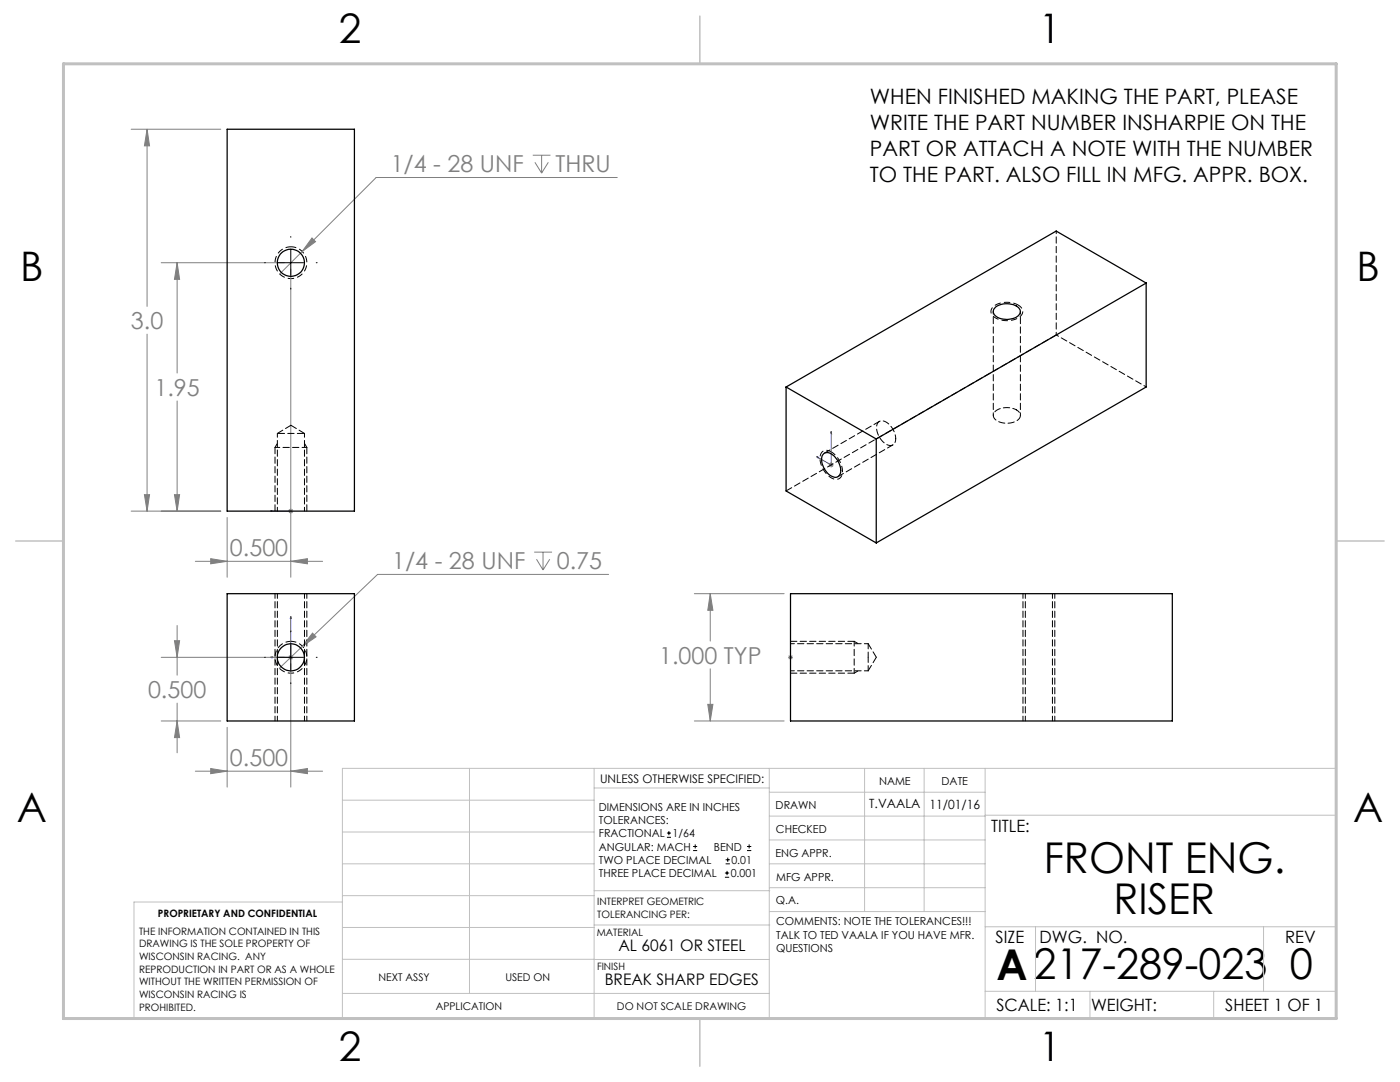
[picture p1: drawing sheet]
<svg xmlns="http://www.w3.org/2000/svg" width="279mm" height="216mm" viewBox="0 0 279 216" stroke-linecap="round" stroke-linejoin="round" font-family="sans-serif">
<g fill="none" stroke="#808080" stroke-width=".2">
<path d="M26.2 25.8h17.9M29.4 25.8l.4 3.3h-1zM29.4 25.8v35.3M106.3 31h3.6M106.8 32.4l1.3 2.1M108.1 31v3.5M109.4 32.4l-1.3 2.1M123.2 35.4h-48.1l-19.3 19.3M32.2 52.4h24.6M35.3 52.4l.5 3.3h-1zM35.3 52.4v22M58 53.7v61.5"/>
<path d="M62.3 47.5l.7 .7-2.7 2zM29.4 66.7v35.3M28.8 98.7h1l-.4 3.3zM34.8 98.7h1l-.5 3.3zM35.3 80v22M165.4 92.8h1M165.5 92.4l.7 .7M165.9 92.3v1M166.2 92.4l-.7 .7M26.2 102h17.9M39 112h25.4M42.1 111.5l3.2 .5-3.2 .5z"/>
<path d="M45.3 103.3v11.9M57.5 102h1M57.7 101.6l.7 .7M58 112l3.3-.5v1zM58.4 101.6l-.7 .7M106.6 110.2h3.6M107.1 111.6l1.3 2.1M108.4 110.2v3.5M109.7 111.6l-1.3 2.1M121.5 114.6h-46.1l-19.7 18.7M138.6 118.5h17.9M141.7 118.5l.6 3.3h-1z"/>
<path d="M141.7 118.5v9.4M32.2 131.2h24.6M34.8 127.8h1l-.5 3.4zM35.3 124.8v9.9M57.5 131.2h1M57.7 130.8l.7 .7M58 130.7v1M58 132.4v24.7M58.4 130.8l-.7 .7M62.4 126.3l.7 .8-2.8 1.9zM141.7 133.5v10.4M157.3 131.2h1"/>
<path d="M157.4 130.8l.7 .7M157.8 130.7v1M158.1 130.8l-.7 .7M32.2 143.9h11.9M35.3 143.9l.5 3.3h-1zM35.3 140.3v9.9M39 153.9h25.4M42.1 153.4l3.2 .5-3.2 .5zM45.3 145.1v12M58 153.9l3.3-.5v1zM138.6 143.9h17.9M141.3 140.5h1l-.6 3.4z"/>
</g>
<g fill="none" stroke="#000" stroke-width=".2">
<path d="M52.8 52.4h.2M55.5 52.4h5.1M58 47.2v.1M58 49.9v5.1M58 57.5v.2M63.1 52.4h.2M52.8 131.2h.2M55.5 131.2h5.1M58 125.9v.2M58 128.6v5.1M58 136.2v.2M63.1 131.2h.2"/>
<path d="M133.1 167.1h.8M133.1 166.2h.8M133.5 165.8v.9M138.3 169.7h.8M138.3 168.9h.8M138.7 168.5v.8M144.7 175h.8M144.7 174.2h.8M144.8 172.4h.9M144.8 171.6h.9M145.1 173.8v.8M145.2 171.1v.9"/>
<path d="M149.1 169.7h.8M149.1 168.9h.8M149.5 168.5v.8"/>
</g>
<g fill="none" stroke="#00f" stroke-width=".2">
<path d="M163 91.1l.3 .1v.2zM165.9 86.1v.4l-.1-.1zM165.9 86.1v6.7l-2.9-1.7M54 102h.4h-.4M54 102h4M57.9 102h.2zM58 102h.1M54 131.2l.4-.1v.2zM58 123l.1 .4h-.2zM58 123v8.2h-4M157.8 131.1v.2zM157.8 123v.4v-.4"/>
<path d="M157.8 131.2h.1M157.8 123v8.2"/>
</g>
<path d="M58.1 49.2a3.2 3.2 0 0 1 2.7 4.7 3.2 3.2 0 0 1-5.4 .2 3.2 3.2 0 0 1 2.4-4.8l.3-.1M203.2 60.9a1.41 1.41 0 0 1 .9 1.4 1.41 1.41 0 0 1-1.2 1.3 4.4 4.4 0 0 1-4.9-.8 1.47 1.47 0 0 1 1-2.1 5 5 0 0 1 4.2 .2M165.9 90.2a4.5 4.5 0 0 1 2 4.8 1.44 1.44 0 0 1-2.3 .2 4.4 4.4 0 0 1-1.7-4.8 1.35 1.35 0 0 1 2-.2M58.1 128a3.2 3.2 0 0 1 2.7 4.7 3.2 3.2 0 0 1-5.4 .2 3.2 3.2 0 0 1 2.4-4.9h.3" fill="none" stroke="#000" stroke-width=".2" stroke-dasharray="1.3 .6" stroke-dashoffset=".2" stroke-linecap="butt"/>
<g fill="none" stroke="#c0c0c0" stroke-width=".2">
<path d="M68.3 159.7h50.3M93.7 153.3v44.9M118.6 153.3v49.9M118.6 157.2h34.9M153.5 153.3v49.9M153.5 158.1h43.1M172.5 153.3v28.6M184.4 153.3v28.6M196.6 153.3v49.9M68.3 180h-41.6v23.2h240v-49.9h-198.4v49.9M68.3 178.7h50.3M68.3 172.4h50.3"/>
<path d="M68.3 166h50.3M118.6 177.7h35M153.5 167.6h43.1M153.5 162.8h43.1M153.5 172.4h43.1M153.5 177.1h43.1M196.6 162.7h70.1M68.3 198.2h85.2M68.3 191.4l85.2 .1M68.3 185.1h50.3M118.6 184.6h35M153.6 181.9h43"/>
<path d="M196.6 197.8h70.1M196.6 184.9h70.1M206.7 184.9v12.9M217.5 197.8v5.4M242.2 197.8v5.4M252.2 184.9v12.9"/>
</g>
<path d="M139.7 3.2v9.5M3.1 107.9h9.6M266.7 107.9h9.5M139.7 203.2v9.6" fill="none" stroke="#c0c0c0" stroke-width=".3"/>
<path d="M12.7 12.7h254v190.5h-254z" fill="none" stroke="#c0c0c0" stroke-width=".6"/>
<path d="M61.2 89.3h-6.3M54.9 118.4v25.4M61.2 118.4v25.4M204.2 118.4v25.4M210.5 118.4v25.4M170.5 134.3v-6.3" fill="none" stroke="#000" stroke-width=".2" stroke-dasharray="1.3 .6" stroke-dashoffset=".3"/>
<path d="M54.9 102v-12.7M61.2 102v-12.7M157.8 128h12.7M157.8 134.3h12.7" fill="none" stroke="#000" stroke-width=".2" stroke-dasharray="1.3 .6"/>
<path d="M54.9 89.3l.5-.8M61.2 89.3l-.4-.8M170.5 134.3l.8-.4M170.5 128l.8 .4" fill="none" stroke="#000" stroke-width=".2" stroke-dasharray="1.3 .6" stroke-dashoffset=".5"/>
<g fill="#00f">
<path d="M54 131.2l.4 .1v-.2zM58 123l-.1 .4h.2z"/>
<path d="M157.8 131.1v.2zM157.8 123v.4zM54 102h.4zM57.9 102h.2zM163 91.1l.3 .3v-.2zM165.9 86.1l-.1 .3 .1 .1z"/>
</g>
<g fill="#808080">
<path d="M58 112l3.3-.5v1zM42.1 111.5l3.2 .5-3.2 .5z"/>
<path d="M42.1 153.4l3.2 .5-3.2 .5zM58 153.9l3.3-.5v1zM34.8 127.8h1l-.5 3.4zM35.3 143.9l.5 3.3h-1zM62.4 126.3l-2.1 2.7 2.8-1.9zM141.7 118.5l.6 3.3h-1zM141.3 140.5h1l-.6 3.4zM29.4 25.8l.4 3.3h-1zM28.8 98.7h1l-.4 3.3zM35.3 52.4l.5 3.3h-1zM34.8 98.7h1l-.5 3.3zM62.3 47.5l-2 2.7 2.7-2z"/>
</g>
<g fill="none" stroke="#000" stroke-width=".25">
<path d="M45.3 25.8h25.4v76.2h-25.4zM228.7 56.5l-53.8 31.1M228.7 56.5v20.7l-53.8 31.1M228.7 56.5l-17.9-10.4-53.9 31.1M156.9 77.2l18 10.4M156.9 77.2v20.8l18 10.3M198.7 61.3a3.8 3.8 0 0 1 4.7 .3 1.42 1.42 0 0 1-1.3 2 3.2 3.2 0 0 1-3.9-1.2l.1-.7zM164.4 90.6a1.8 1.8 0 0 1 2.5 .9 2.72 2.72 0 0 1 .4 3.6 2.13 2.13 0 0 1-2.6-1.2 2.91 2.91 0 0 1-.3-3.3zM174.9 87.6v20.7M45.3 118.5h25.4v25.4h-25.4zM157.8 118.5h76.2v25.4h-76.2z"/>
<circle cx="58" cy="52.4" r="2.7"/>
<circle cx="58" cy="131.2" r="2.7"/>
</g>
<path d="M55.4 118.4v25.4M204.6 118.4v25.4M60.8 143.8v-25.4M210 143.8v-25.4" fill="none" stroke="#000" stroke-width=".2" stroke-dasharray="1.3 .6" stroke-dashoffset=".3"/>
<path d="M173.3 131.1v-2.7M173.3 133.9v-2.8" fill="none" stroke="#000" stroke-width=".2" stroke-dasharray="1.3 .6" stroke-dashoffset=".2"/>
<path d="M210.8 66.8l-53.9 31.1M58.1 84.9l-2.7 1.6M60.8 86.5l-2.7-1.6M167.2 95.1l11-6.3M175.5 84.1l-11 6.3M173.3 133.9l1.6-2.8M174.9 131.1l-1.6-2.7" fill="none" stroke="#000" stroke-width=".2" stroke-dasharray="1.3 .6"/>
<path d="M55.4 86.5v15.5M178.8 87.5a3.7 3.7 0 0 0-2.8-3.5 1.31 1.31 0 0 0-1 1.8 3.6 3.6 0 0 0 2.8 3.1l.6-.3 .4-1.1M202.9 81.8a3.7 3.7 0 0 0-4.5 .6 1.31 1.31 0 0 0 1.1 1.8 3.6 3.6 0 0 0 4.1-.9v-.7l-.7-.8M60.8 102v-15.5M157.8 133.9h15.5M173.3 128.4h-15.5" fill="none" stroke="#000" stroke-width=".2" stroke-dasharray="1.3 .6" stroke-dashoffset=".5"/>
<path d="M60.8 86.5h-5.4" fill="none" stroke="#000" stroke-width=".2" stroke-dasharray="1.3 .6" stroke-dashoffset="-.2"/>
<path d="M198.2 62.2v20.7M210.8 66.8v-20.7M228.8 77.2l-18-10.4M203.6 82.9v-20.7" fill="none" stroke="#000" stroke-width=".2" stroke-dasharray="1.3 .6" stroke-dashoffset=".7"/>
<g font-size="8.5">
<text x="208.3" y="174.2">FRONT ENG.</text>
<text x="222.2" y="182.3">RISER</text>
<text x="198.9" y="195.5">A217-289-023</text>
<text x="257.4" y="195.4">0</text>
</g>
<g font-size="8.1">
<text x="67.6" y="8.5">2</text>
<text x="207.3" y="8.5">1</text>
<text x="4" y="56.1">B</text>
<text x="270.7" y="56.1">B</text>
<text x="3.3" y="164.1">A</text>
<text x="270" y="164.1">A</text>
<text x="67.6" y="211.7">2</text>
<text x="207.3" y="211.7">1</text>
</g>
<g font-size="4.7" fill="#808080">
<text x="78" y="34.3">1/4 - 28 UNF</text>
<text x="110.8" y="34.3">THRU</text>
<text x="26.1" y="65.6">3.0</text>
<text x="30.8" y="79">1.95</text>
<text x="45.9" y="111">0.500</text>
<text x="78.3" y="113.5">1/4 - 28 UNF</text>
<text x="111.1" y="113.5">0.75</text>
<text x="131.6" y="132.4">1.000 TYP</text>
<text x="29.5" y="139.3">0.500</text>
<text x="45.9" y="152.8">0.500</text>
</g>
<g font-size="4.2">
<text x="173.6" y="20.7">WHEN FINISHED MAKING THE PART, PLEASE</text>
<text x="173.6" y="25.9">WRITE THE PART NUMBER INSHARPIE ON THE</text>
<text x="173.6" y="31.2">PART OR ATTACH A NOTE WITH THE NUMBER</text>
<text x="173.6" y="36.4">TO THE PART. ALSO FILL IN MFG. APPR. BOX.</text>
</g>
<g font-size="3.4">
<text x="197.8" y="166">TITLE:</text>
<text x="198.7" y="188.1">SIZE</text>
<text x="207.5" y="188.1">DWG. NO.</text>
<text x="256.5" y="188.2">REV</text>
<text x="198.8" y="201.7">SCALE: 1:1</text>
<text x="217.7" y="201.8">WEIGHT:</text>
<text x="244.5" y="201.7">SHEET 1 OF 1</text>
</g>
<g font-size="3.2">
<text x="123.4" y="189.8">AL 6061 OR STEEL</text>
<text x="120.7" y="196.6">BREAK SHARP EDGES</text>
</g>
<g font-size="2.5">
<text x="173.5" y="161.3">T.VAALA</text>
<text x="185.5" y="161.4">11/01/16</text>
</g>
<text font-size="2.4" x="119.8" y="156.2">UNLESS OTHERWISE SPECIFIED:</text>
<g font-size="2.2">
<text x="119.5" y="161.8">DIMENSIONS ARE IN INCHES</text>
<text x="154.8" y="161.4">DRAWN</text>
<text x="175.4" y="156.6">NAME</text>
<text x="187.9" y="156.7">DATE</text>
<text x="119.5" y="164.4">TOLERANCES:</text>
<text x="119.5" y="167.1">FRACTIONAL</text>
<text x="134.2" y="167.1">1/64</text>
<text x="154.9" y="166.3">CHECKED</text>
<text x="119.5" y="172.4">TWO PLACE DECIMAL</text>
<text x="119.5" y="169.7">ANGULAR: MACH</text>
<text x="142.5" y="169.7">BEND</text>
<text x="146" y="172.4">0.01</text>
<text x="154.8" y="170.9">ENG APPR.</text>
<text x="119.5" y="175">THREE PLACE DECIMAL</text>
<text x="145.8" y="175">0.001</text>
<text x="154.9" y="175.7">MFG APPR.</text>
<text x="154.9" y="180.4">Q.A.</text>
<text x="154.9" y="184.6">COMMENTS: NOTE THE TOLERANCES!!!</text>
<text x="154.9" y="187.3">TALK TO TED VAALA IF YOU HAVE MFR.</text>
<text x="154.9" y="189.9">QUESTIONS</text>
</g>
<g font-size="2.1">
<text x="75.5" y="195.7">NEXT ASSY</text>
<text x="100.9" y="195.7">USED ON</text>
<text x="86.9" y="201.5">APPLICATION</text>
<text x="123.1" y="201.6">DO NOT SCALE DRAWING</text>
</g>
<g font-size="2">
<text x="31.5" y="182.9">PROPRIETARY AND CONFIDENTIAL</text>
<text x="119.2" y="180.6">INTERPRET GEOMETRIC</text>
<text x="119.2" y="183.1">TOLERANCING PER:</text>
<text x="27.8" y="186.5">THE INFORMATION CONTAINED IN THIS</text>
<text x="27.8" y="189">DRAWING IS THE SOLE PROPERTY OF</text>
<text x="27.8" y="191.6">WISCONSIN RACING. ANY</text>
<text x="119.1" y="186.7">MATERIAL</text>
<text x="27.8" y="194.1">REPRODUCTION IN PART OR AS A WHOLE</text>
<text x="27.8" y="196.6">WITHOUT THE WRITTEN PERMISSION OF</text>
<text x="119.1" y="193.5">FINISH</text>
<text x="27.8" y="199.1">WISCONSIN RACING IS</text>
<text x="27.8" y="201.7">PROHIBITED.</text>
</g>
</svg>
